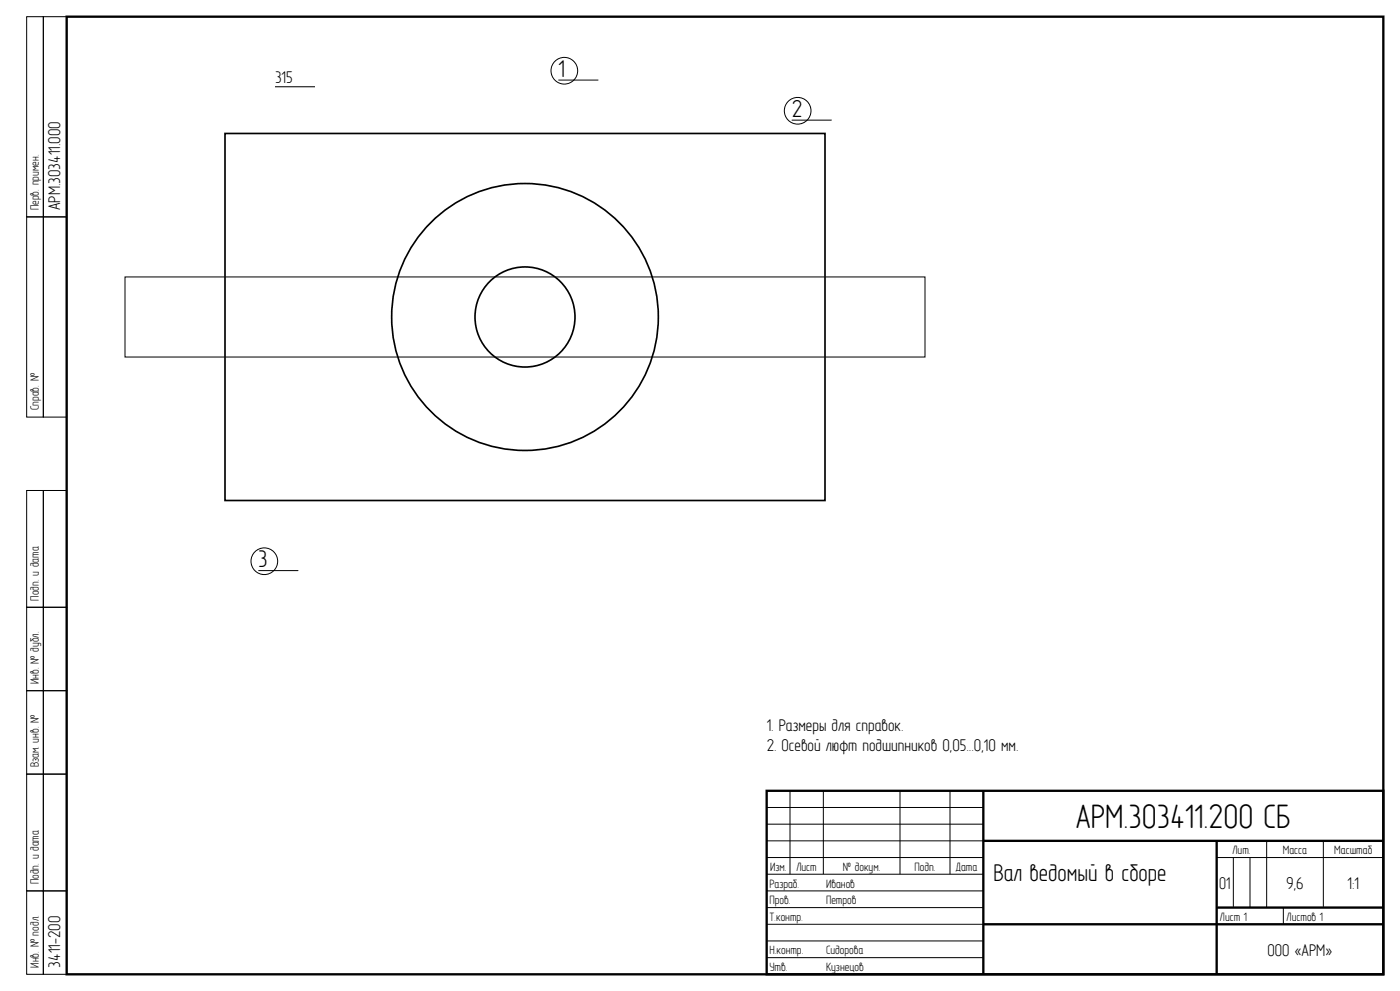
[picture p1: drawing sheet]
<svg xmlns="http://www.w3.org/2000/svg" width="420mm" height="297mm" viewBox="0 0 420 297" stroke-linecap="round" stroke-linejoin="round" font-family="sans-serif">
<path d="M20 5h395v287h-395zM230 237h185v55h-185zM295 237v55M295 252h120M365 252v40M295 277h120M365 272h50" fill="none" stroke="#000" stroke-width=".7" stroke-linecap="butt"/>
<g fill="none" stroke="#000" stroke-width=".3">
<path d="M8 5h5v60h-5zM13 5h7v60h-7zM82.5 26h12M167.5 24h12M237.5 36h12M8 65h5v60h-5zM13 65h7v60h-7zM37.5 83h240v24h-240zM8 147h5v35h-5zM13 147h7v35h-7zM77.5 171h12M8 182h5v25h-5z"/>
<path d="M13 182h7v25h-7zM8 207h5v25h-5zM13 207h7v25h-7zM8 232h5v35h-5zM13 232h7v35h-7zM237 237v25M247 237v25M270 237v25M285 237v25M230 242h65M230 247h65M230 252h65"/>
<path d="M230 257h65M365 257h50M370 257v15M375 257v15M380 252v20M397 252v20M8 267h5v25h-5zM13 267h7v25h-7zM230 262h65M230 267h65M230 272h65M230 277h65"/>
<path d="M385 272v5M230 282h65M230 287h65"/>
<circle cx="169.3" cy="21.2" r="4"/>
<circle cx="239.3" cy="33.2" r="4"/>
<circle cx="79.3" cy="168.2" r="4"/>
</g>
<g fill="none" stroke="#000" stroke-width=".5">
<path d="M67.5 40h180v110h-180z"/>
<circle cx="157.5" cy="95" r="40"/>
<circle cx="157.5" cy="95" r="15"/>
</g>
<text font-size="11" x="322.8" y="248">АРМ.303411.200 СБ</text>
<g font-size="7.9">
<text x="167.5" y="23">1</text>
<text x="237.5" y="35">2</text>
<text x="77.5" y="170">3</text>
<text x="298" y="264">Вал ведомый в сборе</text>
</g>
<g font-size="5.5">
<text x="82.5" y="25">315</text>
<text x="18" y="63" transform="rotate(-90 18 63)">АРМ.303411.000</text>
<text x="230" y="219">1. Размеры для справок.</text>
<text x="230" y="225">2. Осевой люфт подшипников 0,05...0,10 мм.</text>
<text x="365.8" y="266.5">О1</text>
<text x="385.9" y="266.5">9,6</text>
<text x="404.3" y="266.5">1:1</text>
<text x="380.2" y="286.5">ООО «АРМ»</text>
<text x="18" y="290" transform="rotate(-90 18 290)">3411-200</text>
</g>
<g font-size="3.9">
<text x="11.6" y="63" transform="rotate(-90 11.6 63)">Перв. примен.</text>
<text x="11.6" y="123" transform="rotate(-90 11.6 123)">Справ. №</text>
<text x="11.6" y="180" transform="rotate(-90 11.6 180)">Подп. и дата</text>
<text x="11.6" y="205" transform="rotate(-90 11.6 205)">Инв. № дубл.</text>
<text x="11.6" y="230" transform="rotate(-90 11.6 230)">Взам. инв. №</text>
<text x="369.8" y="256">Лит.</text>
<text x="384.9" y="256">Масса</text>
<text x="400.3" y="256">Масштаб</text>
<text x="231" y="261">Изм.</text>
<text x="238.9" y="261">Лист</text>
<text x="252.8" y="261">№ докум.</text>
<text x="274.3" y="261">Подп.</text>
<text x="286.8" y="261">Дата</text>
<text x="11.6" y="265" transform="rotate(-90 11.6 265)">Подп. и дата</text>
<text x="230.8" y="266">Разраб.</text>
<text x="247.8" y="266">Иванов</text>
<text x="230.8" y="271">Пров.</text>
<text x="247.8" y="271">Петров</text>
<text x="230.8" y="276">Т.контр.</text>
<text x="366" y="276">Лист 1</text>
<text x="386" y="276">Листов 1</text>
<text x="230.8" y="286">Н.контр.</text>
<text x="247.8" y="286">Сидорова</text>
<text x="11.6" y="290" transform="rotate(-90 11.6 290)">Инв. № подл.</text>
<text x="230.8" y="291">Утв.</text>
<text x="247.8" y="291">Кузнецов</text>
</g>
</svg>
